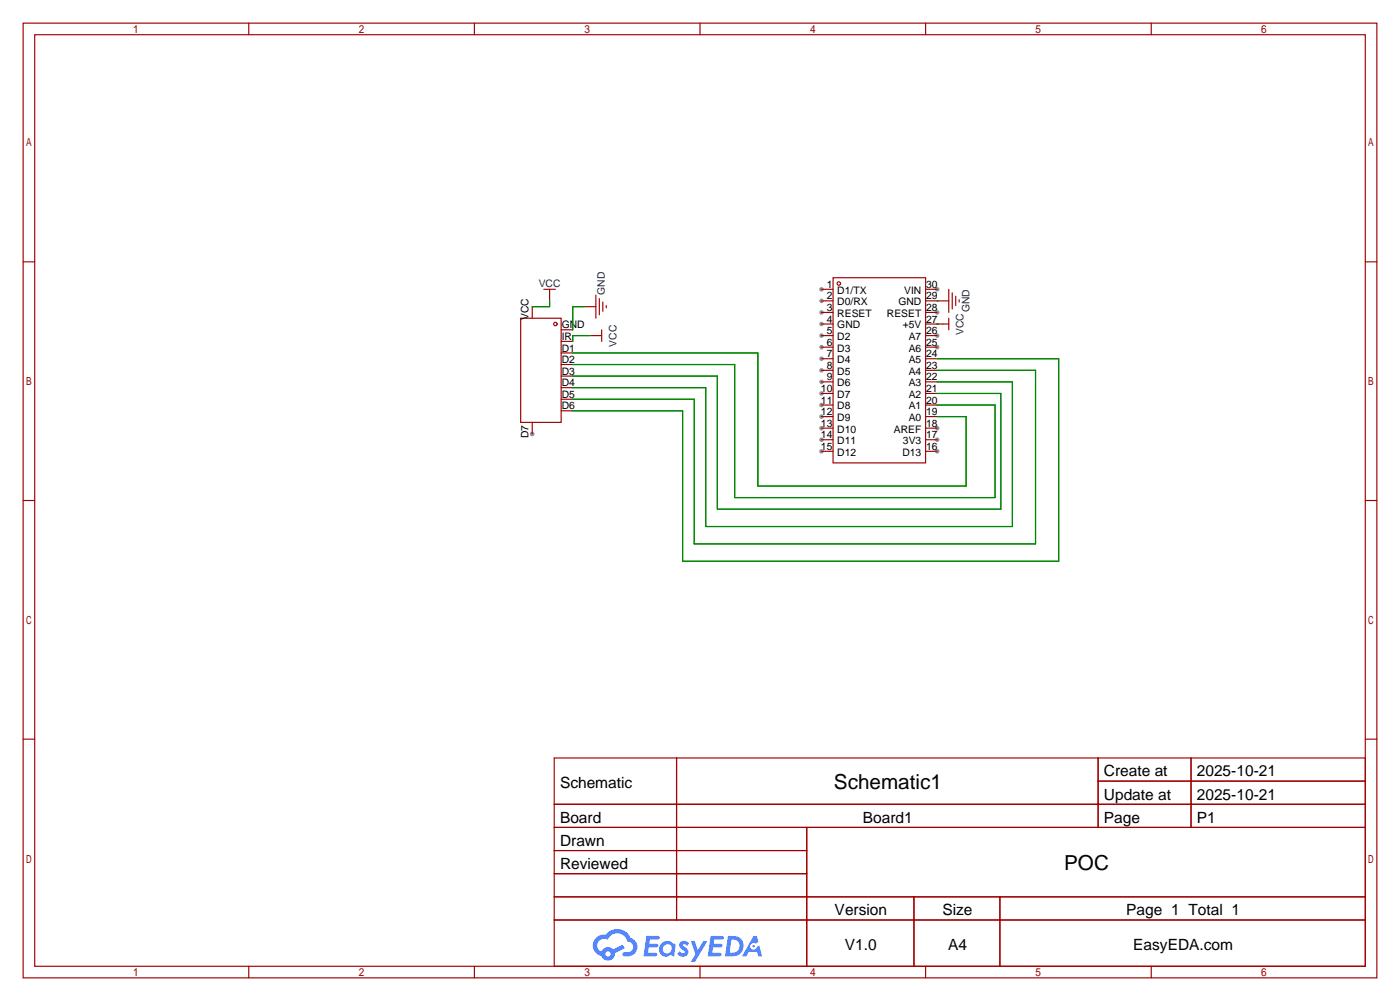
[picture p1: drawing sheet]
<svg xmlns="http://www.w3.org/2000/svg" width="307mm" height="220mm" viewBox="0 0 307 220" stroke-linecap="round" stroke-linejoin="round" font-family="sans-serif">
<g fill="#999">
<circle cx="180.3" cy="63.5" r=".51"/>
<circle cx="180.3" cy="66" r=".51"/>
<circle cx="180.3" cy="68.6" r=".51"/>
<circle cx="180.3" cy="71.1" r=".51"/>
<circle cx="180.3" cy="73.7" r=".51"/>
<circle cx="180.3" cy="76.2" r=".51"/>
<circle cx="180.3" cy="78.7" r=".51"/>
<circle cx="180.3" cy="81.3" r=".51"/>
<circle cx="180.3" cy="83.8" r=".51"/>
<circle cx="180.3" cy="86.4" r=".51"/>
<circle cx="180.3" cy="88.9" r=".51"/>
<circle cx="180.3" cy="91.4" r=".51"/>
<circle cx="180.3" cy="94" r=".51"/>
<circle cx="180.3" cy="96.5" r=".51"/>
<circle cx="180.3" cy="99.1" r=".51"/>
<circle cx="205.7" cy="99.1" r=".51"/>
<circle cx="205.7" cy="96.5" r=".51"/>
<circle cx="205.7" cy="94" r=".51"/>
<circle cx="205.7" cy="76.2" r=".51"/>
<circle cx="205.7" cy="73.7" r=".51"/>
<circle cx="205.7" cy="68.6" r=".51"/>
<circle cx="205.7" cy="63.5" r=".51"/>
<circle cx="116.8" cy="95.2" r=".51"/>
</g>
<g fill="none" stroke="#a10000" stroke-width=".25">
<path d="M5.1 5.1h297.2v209.5h-297.2zM7.6 7.6h292.1v204.5h-292.1zM54.6 5.1v2.5M104.1 5.1v2.5M153.7 5.1v2.5M203.2 5.1v2.5M252.7 5.1v2.5M5.1 57.5h2.5M299.7 57.5h2.6M5.1 109.9h2.5M299.7 109.9h2.6M5.1 162.2h2.5"/>
<path d="M121.7 166.4h178v45.7h-178zM121.7 176.5h178M148.5 166.4v35.5M241.1 166.4v15.2M241.1 171.4h58.6M261.5 166.4v15.2M299.7 162.2h2.6M121.7 181.6h178M121.7 186.7h55.4M121.7 196.8h178M121.7 191.8h55.4M177.1 181.6v30.5"/>
<path d="M200.6 196.8v15.3M219.5 196.8v15.3M54.6 212.1v2.5M104.1 212.1v2.5M121.7 201.9h178M153.7 212.1v2.5M203.2 212.1v2.5M252.7 212.1v2.5"/>
</g>
<g fill="#5487ff">
<path d="M149.4 206.8a1.3 1.3 0 0 1 1.8 .3l-.4 .6a.54 .54 0 0 0-.9-.3l.2 .3a1.28 1.28 0 0 1 .7 2 1.53 1.53 0 0 1-2.1-.3l.5-.6 .8 .4a.31 .31 0 0 0 .3-.2 .31 .31 0 0 0-.3-.4 1.12 1.12 0 0 1-.6-1.8z"/>
<path d="M151.7 206.6h.8l.7 2 1.2-2h.9l-2.7 4.5h-.9l1-1.6z"/>
<path d="M141.9 205.4h2.3a.46 .46 0 0 1 .5 .1 .46 .46 0 0 1 .1 .5l-.4 .2h-1.7l-.2 .9h1.7a.4 .4 0 0 1 .3 .5 .4 .4 0 0 1-.4 .3h-1.7l-.1 1.2h1.3a.46 .46 0 0 1 .5 .1 .46 .46 0 0 1 .1 .5l-.3 .2h-2.6z"/>
<path d="M156 205.4h2.3a.47 .47 0 0 1 .5 .1 .47 .47 0 0 1 .1 .5l-.4 .2h-1.7l-.1 .9h1.6a.4 .4 0 0 1 .3 .5 .4 .4 0 0 1-.4 .3h-1.7l-.1 1.2h1.3a.46 .46 0 0 1 .5 .1 .46 .46 0 0 1 .2 .5l-.4 .2h-2.6z"/>
<path d="M165.4 205.4h.7l.4 1.4-.6 .3a.75 .75 0 0 0-1.2 .3 .75 .75 0 0 0 .5 1.1 .75 .75 0 0 0 1-.7l.5-.3 .6 2.4h-.8l-.3-1h-1.8l-.6 1h-.9z"/>
<path d="M159.8 205.4l-.6 4.5h1.4a2.27 2.27 0 0 0 2.6-2.3 2.27 2.27 0 0 0-2.7-2.2zM160.6 206.2a1.5 1.5 0 0 1 1.8 1.5 1.5 1.5 0 0 1-2 1.4h-.2z"/>
<path d="M145.2 207.1a1.6 1.6 0 0 0-.3 2.2 1.6 1.6 0 0 0 2.3 .2l.8 .4 .3-2.5-.2-.2-.4-.1a1.58 1.58 0 0 0-2.5 0zM145.8 207.6a.98 .98 0 0 1 1.6 .4 .98 .98 0 0 1-1 1.3 .94 .94 0 0 1-.9-.7 .94 .94 0 0 1 .3-1z"/>
<path d="M130.9 205.8a2.37 2.37 0 0 0 1.1 4 1.54 1.54 0 0 0 1.8 1 1.54 1.54 0 0 0 1.2-1.6l2.2-1.1-.5-.7-2.1 1a1.57 1.57 0 0 0-2.6 .5 1.5 1.5 0 0 1-.7-2.1 1.5 1.5 0 0 1 2.2-.5 2.23 2.23 0 0 1 2.2-1.5 2.23 2.23 0 0 1 2 1.9 1.16 1.16 0 0 1 1.3 1.1 1.16 1.16 0 0 1-1.1 1.2h-.7a.47 .47 0 0 0-.6 .4 .47 .47 0 0 0 .5 .5 2.17 2.17 0 0 0 2.5-.9 2.17 2.17 0 0 0-.4-2.7l-.8-.4a3.2 3.2 0 0 0-5.4-.8l-1.1 .1zM132.9 209.4a.6 .6 0 0 1 1.2 0 .6 .6 0 0 1-1.2 0z"/>
<circle cx="165.4" cy="207.7" r=".28"/>
</g>
<g fill="none" stroke="#a10000" stroke-width=".25">
<path d="M114.3 69.8h8.9v22.9h-8.9zM116.8 67.3v2.5M119.4 63.5h2.5M120.6 63.5v2.5M123.2 72.4h2.5M123.2 74.9h2.5M123.2 77.5h2.5M128.3 67.3h2.5M129.5 73.7h2.6M130.8 64.8v5M131.6 65.5v3.6M132.1 72.4v2.5"/>
<path d="M132.3 66.3v2M133.1 67.1v.5M180.3 63.5h2.6M180.3 66h2.6M180.3 68.6h2.6M180.3 71.1h2.6M180.3 73.7h2.6M180.3 76.2h2.6M180.3 78.7h2.6M182.9 61h20.3v40.6h-20.3zM203.2 63.5h2.5M203.2 66h5.1"/>
<path d="M203.2 68.6h2.5M203.2 71.1h5.1M203.2 73.7h2.5M203.2 76.2h2.5M203.2 78.7h2.5M208.3 63.5v5.1M208.3 69.8v2.6M209 64.3v3.5M209.8 65v2.1M210.6 65.8v.5M116.8 92.7v2.5M123.2 80h2.5"/>
<path d="M123.2 82.5h2.5M123.2 85.1h2.5M123.2 87.6h2.5M123.2 90.2h2.5M180.3 81.3h2.6M180.3 83.8h2.6M180.3 86.4h2.6M180.3 88.9h2.6M180.3 91.4h2.6M180.3 94h2.6M180.3 96.5h2.6M180.3 99.1h2.6"/>
<path d="M203.2 81.3h2.5M203.2 83.8h2.5M203.2 86.4h2.5M203.2 88.9h2.5M203.2 91.4h2.5M203.2 94h2.5M203.2 96.5h2.5M203.2 99.1h2.5"/>
<circle cx="121.9" cy="71.1" r=".38"/>
<circle cx="184.1" cy="62.2" r=".38"/>
</g>
<path d="M120.6 66v1.3h-3.8M125.7 77.5h40.7v29.2h45.7v-15.3h-6.4M128.3 67.3h-2.6v5.1M129.5 73.7h-3.8v1.2M205.7 66h.1M205.7 71.1h.1M205.7 78.7h26.7v44.5h-82.5v-33h-24.2M125.7 80h35.6v29.2h57.1v-20.3h-12.7M125.7 82.5h31.8v29.3h62.2v-25.4h-14M205.7 83.8h16.5v31.8h-67.3v-30.5h-29.2M205.7 81.3h21.6v38.1h-74.9v-31.8h-26.7" fill="none" stroke="#008700" stroke-width=".25"/>
<g font-size="4.5">
<text x="183.1" y="173.3">Schematic1</text>
<text x="233.6" y="191">POC</text>
</g>
<g font-size="3.4">
<text x="122.9" y="173">Schematic</text>
<text x="242.3" y="170.4">Create at</text>
<text x="262.7" y="170.4">2025-10-21</text>
<text x="242.3" y="175.5">Update at</text>
<text x="262.7" y="175.5">2025-10-21</text>
<text x="122.9" y="180.6">Board</text>
<text x="122.9" y="185.7">Drawn</text>
<text x="189.4" y="180.6">Board1</text>
<text x="242.3" y="180.6">Page</text>
<text x="262.7" y="180.6">P1</text>
<text x="122.9" y="190.8">Reviewed</text>
<text x="183.2" y="200.9">Version</text>
<text x="206.9" y="200.9">Size</text>
<text x="247.3" y="200.9">Page 1 Total 1</text>
<text x="185.5" y="208.5">V1.0</text>
<text x="208.1" y="208.5">A4</text>
<text x="248.8" y="208.5">EasyEDA.com</text>
</g>
<g font-size="2.3" fill="#000080">
<text x="118.3" y="63">VCC</text>
<text x="132.8" y="64.7" transform="rotate(-90 132.8 64.7)">GND</text>
<text x="212.8" y="68.6" transform="rotate(-90 212.8 68.6)">GND</text>
<text x="135.3" y="76.1" transform="rotate(-90 135.3 76.1)">VCC</text>
<text x="211.5" y="73.5" transform="rotate(-90 211.5 73.5)">VCC</text>
</g>
<g font-size="2.3">
<text x="181.5" y="63.2">1</text>
<text x="181.5" y="65.7">2</text>
<text x="183.8" y="64.5">D1/TX</text>
<text x="198.5" y="64.5">VIN</text>
<text x="203.3" y="65.7">29</text>
<text x="203.3" y="63.2">30</text>
<text x="116" y="70.2" transform="rotate(-90 116 70.2)">VCC</text>
<text x="181.5" y="68.3">3</text>
<text x="181.5" y="70.8">4</text>
<text x="183.8" y="67">D0/RX</text>
<text x="183.8" y="69.5">RESET</text>
<text x="194.7" y="69.5">RESET</text>
<text x="197.2" y="67">GND</text>
<text x="203.3" y="70.8">27</text>
<text x="203.3" y="68.3">28</text>
<text x="123.3" y="72.1">GND</text>
<text x="123.3" y="74.6">IR</text>
<text x="123.3" y="77.2">D1</text>
<text x="181.5" y="73.3">5</text>
<text x="181.5" y="75.9">6</text>
<text x="183.8" y="72.1">GND</text>
<text x="183.8" y="74.6">D2</text>
<text x="183.8" y="77.2">D3</text>
<text x="198.2" y="72.1">+5V</text>
<text x="199.5" y="77.2">A6</text>
<text x="199.5" y="74.6">A7</text>
<text x="203.3" y="75.9">25</text>
<text x="203.3" y="73.3">26</text>
<text x="123.3" y="79.7">D2</text>
<text x="123.3" y="82.2">D3</text>
<text x="181.5" y="78.4">7</text>
<text x="181.5" y="81">8</text>
<text x="181.5" y="83.5">9</text>
<text x="183.8" y="79.7">D4</text>
<text x="183.8" y="82.2">D5</text>
<text x="199.5" y="82.2">A4</text>
<text x="199.5" y="79.7">A5</text>
<text x="203.3" y="83.5">22</text>
<text x="203.3" y="81">23</text>
<text x="203.3" y="78.4">24</text>
<text x="123.3" y="84.8">D4</text>
<text x="123.3" y="87.3">D5</text>
<text x="123.3" y="89.9">D6</text>
<text x="180.2" y="86">10</text>
<text x="180.2" y="88.6">11</text>
<text x="183.8" y="84.8">D6</text>
<text x="183.8" y="87.3">D7</text>
<text x="183.8" y="89.9">D8</text>
<text x="199.5" y="89.9">A1</text>
<text x="199.5" y="87.3">A2</text>
<text x="199.5" y="84.8">A3</text>
<text x="203.3" y="88.6">20</text>
<text x="203.3" y="86">21</text>
<text x="180.2" y="91.1">12</text>
<text x="180.2" y="93.7">13</text>
<text x="183.8" y="92.4">D9</text>
<text x="183.8" y="94.9">D10</text>
<text x="196.2" y="94.9">AREF</text>
<text x="199.5" y="92.4">A0</text>
<text x="203.3" y="93.7">18</text>
<text x="203.3" y="91.1">19</text>
<text x="116" y="96.2" transform="rotate(-90 116 96.2)">D7</text>
<text x="180.2" y="96.2">14</text>
<text x="180.2" y="98.7">15</text>
<text x="183.8" y="97.5">D11</text>
<text x="183.8" y="100">D12</text>
<text x="198.1" y="100">D13</text>
<text x="198.2" y="97.5">3V3</text>
<text x="203.3" y="98.7">16</text>
<text x="203.3" y="96.2">17</text>
</g>
</svg>
